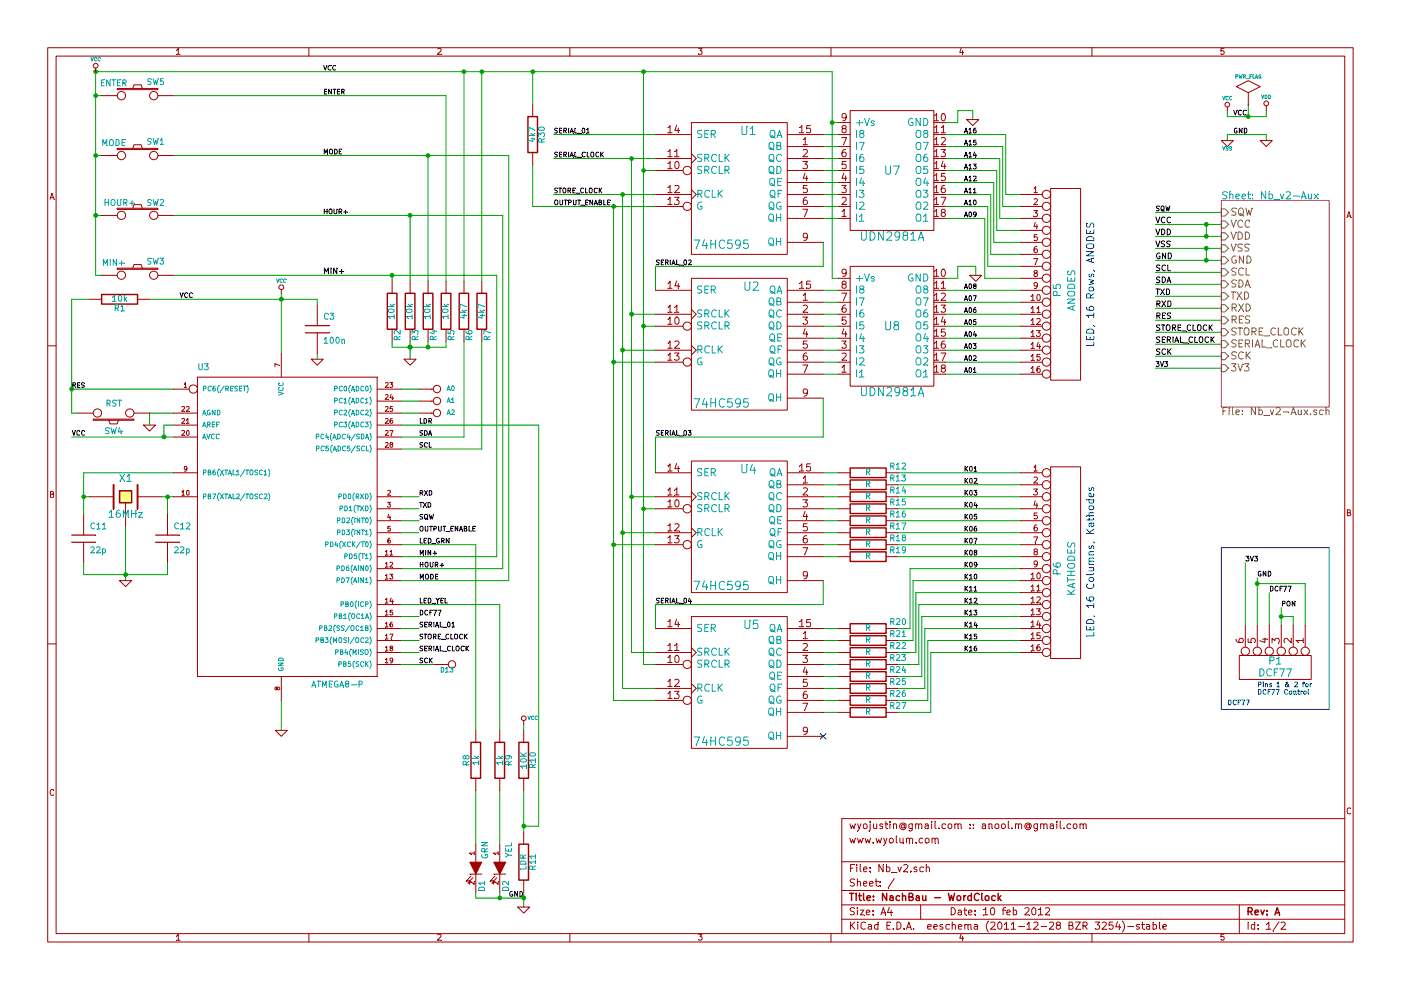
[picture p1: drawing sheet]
EESchema Schematic File Version 2  date 2/10/2012 1:45:45 PM
LIBS:Nb_v2
LIBS:power
LIBS:conn
LIBS:Nb_v2-cache
EELAYER 25  0
EELAYER END
$Descr A4 11700 8267
encoding utf-8
Sheet 1 2
Title "NachBau - WordClock"
Date "10 feb 2012"
Rev "A"
Comp ""
Comment1 "www.wyolum.com"
Comment2 "wyojustin@gmail.com :: anool.m@gmail.com"
Comment3 ""
Comment4 ""
$EndDescr
Wire Wire Line
	1450 1300 4250 1300
Wire Wire Line
	1450 1800 4200 1800
Wire Wire Line
	1450 2300 4150 2300
Connection ~ 800  1300
Wire Wire Line
	800  1300 850  1300
Wire Wire Line
	850  2300 800  2300
Wire Wire Line
	800  2300 800  600 
Wire Wire Line
	7500 5950 7775 5950
Wire Wire Line
	7775 5950 7775 5450
Wire Wire Line
	7775 5450 8525 5450
Wire Wire Line
	7500 5750 7725 5750
Wire Wire Line
	7725 5750 7725 5250
Wire Wire Line
	7725 5250 8525 5250
Wire Wire Line
	7500 5550 7675 5550
Wire Wire Line
	7675 5550 7675 5050
Wire Wire Line
	7675 5050 8525 5050
Wire Wire Line
	7900 1125 8400 1125
Wire Wire Line
	8400 1125 8400 1625
Wire Wire Line
	8400 1625 8525 1625
Wire Wire Line
	7900 1325 8350 1325
Wire Wire Line
	8350 1325 8350 1825
Wire Wire Line
	8350 1825 8525 1825
Wire Wire Line
	7900 1525 8300 1525
Wire Wire Line
	8300 1525 8300 2025
Wire Wire Line
	8300 2025 8525 2025
Wire Notes Line
	11100 4575 11100 5925
Wire Notes Line
	11100 4575 10200 4575
Wire Notes Line
	10200 4575 10200 5925
Connection ~ 10700 5150
Wire Wire Line
	10700 5150 10800 5150
Wire Wire Line
	10800 5150 10800 5225
Wire Wire Line
	10700 5225 10700 5075
Wire Wire Line
	4375 6600 4375 6950
Connection ~ 4175 7500
Wire Wire Line
	10600 5225 10600 4950
Wire Wire Line
	5475 1725 4450 1725
Wire Wire Line
	4450 1725 4450 1375
Wire Wire Line
	4025 600  4025 2350
Wire Wire Line
	4025 2850 4025 3750
Wire Wire Line
	4025 3750 3350 3750
Connection ~ 5275 4150
Wire Wire Line
	8525 2225 8250 2225
Wire Wire Line
	8250 2225 8250 1725
Wire Wire Line
	8250 1725 7900 1725
Wire Wire Line
	8525 4850 7625 4850
Wire Wire Line
	7625 4850 7625 5350
Wire Wire Line
	7625 5350 7500 5350
Wire Wire Line
	8150 2300 8150 2225
Connection ~ 10425 975 
Wire Wire Line
	10425 875  10425 975 
Wire Wire Line
	10575 925  10575 975 
Wire Wire Line
	10575 975  10250 975 
Wire Wire Line
	10250 975  10250 925 
Wire Wire Line
	10200 3075 9650 3075
Wire Wire Line
	7500 5250 7600 5250
Wire Wire Line
	7500 4550 8525 4550
Wire Wire Line
	7500 4350 8525 4350
Wire Wire Line
	7500 4150 8525 4150
Wire Wire Line
	7500 3950 8525 3950
Wire Wire Line
	6875 4050 7000 4050
Wire Wire Line
	6875 4250 7000 4250
Wire Wire Line
	6875 4450 7000 4450
Wire Wire Line
	6875 4650 7000 4650
Wire Wire Line
	6875 5350 7000 5350
Wire Wire Line
	6875 5550 7000 5550
Wire Wire Line
	6875 5750 7000 5750
Connection ~ 6950 1025
Wire Wire Line
	7000 1025 6950 1025
Wire Wire Line
	8150 2225 8000 2225
Wire Wire Line
	7900 2325 8000 2325
Wire Wire Line
	7900 2525 8525 2525
Wire Wire Line
	7900 2725 8525 2725
Wire Wire Line
	7900 2925 8525 2925
Wire Wire Line
	7900 3125 8525 3125
Wire Wire Line
	5475 2425 5475 2225
Wire Wire Line
	5475 2225 6875 2225
Wire Wire Line
	6875 2225 6875 2025
Wire Wire Line
	7000 3125 6875 3125
Wire Wire Line
	7000 2925 6875 2925
Wire Wire Line
	7000 2725 6875 2725
Wire Wire Line
	7000 2525 6875 2525
Wire Wire Line
	7000 1825 6875 1825
Wire Wire Line
	7000 1625 6875 1625
Wire Wire Line
	7000 1425 6875 1425
Wire Wire Line
	7000 1225 6875 1225
Connection ~ 5125 1725
Connection ~ 5275 1325
Wire Wire Line
	5475 1325 4625 1325
Wire Wire Line
	5475 3950 5475 3650
Wire Wire Line
	5475 3650 6875 3650
Wire Wire Line
	6875 3650 6875 3325
Connection ~ 5375 4250
Wire Wire Line
	5375 600  5375 5550
Wire Wire Line
	5375 5550 5475 5550
Connection ~ 5375 1425
Wire Wire Line
	5375 1425 5475 1425
Connection ~ 5125 4550
Wire Wire Line
	5125 4550 5475 4550
Wire Wire Line
	5125 1725 5125 5850
Wire Wire Line
	5125 5850 5475 5850
Connection ~ 5200 4450
Wire Wire Line
	5475 4450 5200 4450
Connection ~ 5200 2925
Wire Wire Line
	5200 2925 5475 2925
Wire Wire Line
	5475 5450 5275 5450
Wire Wire Line
	5275 5450 5275 1325
Wire Wire Line
	3350 3250 3500 3250
Wire Wire Line
	3350 4850 4250 4850
Wire Wire Line
	3350 5350 3500 5350
Wire Wire Line
	4175 6100 4175 5050
Wire Wire Line
	4175 5050 3350 5050
Wire Wire Line
	3350 4550 3975 4550
Wire Wire Line
	3350 4450 3500 4450
Wire Wire Line
	700  4700 700  4800
Wire Wire Line
	700  4800 1400 4800
Connection ~ 1400 4150
Wire Wire Line
	1400 4300 1400 4150
Wire Wire Line
	3975 4550 3975 6100
Wire Wire Line
	3725 2350 3725 800 
Connection ~ 800  800 
Wire Wire Line
	850  800  800  800 
Connection ~ 10075 2075
Connection ~ 10075 2175
Wire Wire Line
	10075 2175 10075 2075
Wire Wire Line
	9650 2975 10200 2975
Wire Wire Line
	9650 2775 10200 2775
Wire Wire Line
	9650 2575 10200 2575
Wire Wire Line
	9650 2375 10200 2375
Wire Wire Line
	9650 2175 10200 2175
Wire Wire Line
	9650 1975 10200 1975
Wire Wire Line
	3500 3450 3350 3450
Wire Wire Line
	3350 4650 4150 4650
Connection ~ 4375 6900
Wire Wire Line
	4375 6900 4500 6900
Wire Wire Line
	4500 6900 4500 3550
Wire Wire Line
	4375 7450 4375 7575
Wire Wire Line
	3350 4250 3500 4250
Wire Wire Line
	1050 4400 1050 4850
Wire Wire Line
	2650 2550 2650 2500
Connection ~ 3425 2900
Wire Wire Line
	3275 2850 3275 2900
Connection ~ 600  3250
Wire Wire Line
	650  3450 600  3450
Wire Wire Line
	600  3450 600  2500
Wire Wire Line
	3975 7450 3975 7500
Connection ~ 2350 2500
Wire Wire Line
	1450 3950 700  3950
Wire Wire Line
	1350 4150 1450 4150
Wire Wire Line
	1250 3550 1250 3450
Wire Wire Line
	1250 3450 1450 3450
Connection ~ 3425 2900
Wire Wire Line
	3575 2350 3575 1300
Wire Wire Line
	3425 2350 3425 1800
Wire Wire Line
	3575 2850 3575 2900
Wire Wire Line
	2350 5850 2350 6100
Wire Wire Line
	750  4150 700  4150
Wire Wire Line
	2350 2450 2350 2950
Wire Wire Line
	600  2500 750  2500
Wire Wire Line
	1450 3250 600  3250
Connection ~ 800  600 
Wire Wire Line
	3275 2350 3275 2300
Wire Wire Line
	3975 6600 3975 7050
Wire Wire Line
	2650 2950 2650 3000
Wire Wire Line
	1450 3650 600  3650
Wire Wire Line
	1450 3550 1370 3550
Wire Wire Line
	1370 3550 1370 3650
Connection ~ 1370 3650
Wire Wire Line
	3350 4150 3500 4150
Wire Wire Line
	4375 6100 4375 6050
Wire Wire Line
	2650 2500 1250 2500
Wire Wire Line
	3350 4750 4200 4750
Wire Wire Line
	9650 1875 10200 1875
Wire Wire Line
	9650 2075 10200 2075
Wire Wire Line
	9650 2275 10200 2275
Wire Wire Line
	9650 2475 10200 2475
Wire Wire Line
	9650 2675 10200 2675
Wire Wire Line
	9650 2875 10200 2875
Wire Wire Line
	10075 1875 10075 1975
Connection ~ 10075 1975
Connection ~ 10075 1875
Wire Wire Line
	4175 7450 4175 7500
Wire Wire Line
	3725 2850 3725 2900
Wire Wire Line
	3725 2900 3275 2900
Connection ~ 3575 2900
Wire Wire Line
	3725 800  1450 800 
Wire Wire Line
	3350 5450 3500 5450
Wire Wire Line
	700  3950 700  4300
Connection ~ 700  4150
Wire Wire Line
	1400 4800 1400 4700
Connection ~ 1050 4800
Wire Wire Line
	4500 3550 3350 3550
Wire Wire Line
	3350 4350 3500 4350
Wire Wire Line
	4150 4650 4150 2300
Wire Wire Line
	4200 4750 4200 1800
Wire Wire Line
	4175 6600 4175 7050
Wire Wire Line
	3350 5250 3500 5250
Wire Wire Line
	3350 5550 3625 5550
Wire Wire Line
	4250 4850 4250 1300
Connection ~ 4025 600 
Wire Wire Line
	3350 3350 3500 3350
Wire Wire Line
	5475 5750 5200 5750
Wire Wire Line
	5200 5750 5200 1625
Wire Wire Line
	5475 2625 5275 2625
Connection ~ 5275 2625
Wire Wire Line
	5275 4150 5475 4150
Wire Wire Line
	5125 3025 5475 3025
Connection ~ 5125 3025
Wire Wire Line
	5475 4250 5375 4250
Wire Wire Line
	5375 2725 5475 2725
Connection ~ 5375 2725
Wire Wire Line
	5475 1125 4625 1125
Wire Wire Line
	5475 1625 4625 1625
Connection ~ 5200 1625
Wire Wire Line
	6875 1125 7000 1125
Wire Wire Line
	6875 1325 7000 1325
Wire Wire Line
	6875 1525 7000 1525
Wire Wire Line
	6875 1725 7000 1725
Wire Wire Line
	6875 2425 7000 2425
Wire Wire Line
	6875 2625 7000 2625
Wire Wire Line
	6875 2825 7000 2825
Wire Wire Line
	6875 3025 7000 3025
Wire Wire Line
	6875 4850 6875 5050
Wire Wire Line
	6875 5050 5475 5050
Wire Wire Line
	5475 5050 5475 5250
Wire Wire Line
	8525 3025 7900 3025
Wire Wire Line
	8525 2825 7900 2825
Wire Wire Line
	8525 2625 7900 2625
Wire Wire Line
	8525 2425 7900 2425
Wire Wire Line
	7900 1025 8000 1025
Wire Wire Line
	8000 1025 8000 925 
Wire Wire Line
	8000 925  8125 925 
Wire Wire Line
	8125 925  8125 1000
Wire Wire Line
	7000 2325 6950 2325
Wire Wire Line
	6950 2325 6950 600 
Wire Wire Line
	6950 600  800  600 
Connection ~ 5375 600 
Wire Wire Line
	6875 5850 7000 5850
Wire Wire Line
	7000 5650 6875 5650
Wire Wire Line
	7000 5450 6875 5450
Wire Wire Line
	6875 5250 7000 5250
Wire Wire Line
	7000 4550 6875 4550
Wire Wire Line
	7000 4350 6875 4350
Wire Wire Line
	7000 4150 6875 4150
Wire Wire Line
	7000 3950 6875 3950
Wire Wire Line
	8525 4050 7500 4050
Wire Wire Line
	8525 4250 7500 4250
Wire Wire Line
	8525 4450 7500 4450
Wire Wire Line
	8525 4650 7500 4650
Wire Wire Line
	10200 1775 9650 1775
Wire Wire Line
	3350 5150 3500 5150
Wire Notes Line
	10200 5925 11100 5925
Wire Wire Line
	10575 1175 10575 1125
Wire Wire Line
	10575 1125 10250 1125
Wire Wire Line
	10250 1125 10250 1175
Wire Wire Line
	7600 5250 7600 4750
Wire Wire Line
	7600 4750 8525 4750
Wire Wire Line
	7500 5450 7650 5450
Wire Wire Line
	7650 5450 7650 4950
Wire Wire Line
	7650 4950 8525 4950
Wire Wire Line
	7900 1825 8225 1825
Wire Wire Line
	8225 1825 8225 2325
Wire Wire Line
	8225 2325 8525 2325
Wire Wire Line
	7900 1625 8275 1625
Wire Wire Line
	8275 1625 8275 2125
Wire Wire Line
	8275 2125 8525 2125
Wire Wire Line
	3875 2850 3875 3650
Wire Wire Line
	3875 3650 3350 3650
Wire Wire Line
	3875 2350 3875 600 
Connection ~ 3875 600 
Wire Wire Line
	4450 600  4450 875 
Connection ~ 4450 600 
Connection ~ 4375 7500
Wire Wire Line
	3975 7500 4375 7500
Wire Wire Line
	10500 5225 10500 4825
Wire Wire Line
	10400 5225 10400 4700
Wire Wire Line
	10500 4875 10900 4875
Wire Wire Line
	10900 4875 10900 5225
Connection ~ 10500 4875
Wire Wire Line
	8000 2325 8000 2225
Wire Wire Line
	8525 1925 8325 1925
Wire Wire Line
	8325 1925 8325 1425
Wire Wire Line
	8325 1425 7900 1425
Wire Wire Line
	8525 1725 8375 1725
Wire Wire Line
	8375 1725 8375 1225
Wire Wire Line
	8375 1225 7900 1225
Wire Wire Line
	7000 5950 6875 5950
Wire Wire Line
	8525 5150 7700 5150
Wire Wire Line
	7700 5150 7700 5650
Wire Wire Line
	7700 5650 7500 5650
Wire Wire Line
	8525 5350 7750 5350
Wire Wire Line
	7750 5350 7750 5850
Wire Wire Line
	7750 5850 7500 5850
Wire Wire Line
	3425 2850 3425 3000
Wire Wire Line
	800  1800 850  1800
Connection ~ 800  1800
Connection ~ 3275 2300
Connection ~ 3425 1800
Connection ~ 3575 1300
Text Label 2700 1800 0    39   ~ 0
HOUR+
Text Label 2700 800  0    40   ~ 0
ENTER
Text Label 8050 5450 0    40   ~ 0
K16
Text Label 8050 5350 0    40   ~ 0
K15
Text Label 8050 5250 0    40   ~ 0
K14
Text Label 8050 5150 0    40   ~ 0
K13
Text Label 8050 5050 0    40   ~ 0
K12
Text Label 8050 1125 0    40   ~ 0
A16
Text Label 8050 1225 0    40   ~ 0
A15
Text Label 8050 1325 0    40   ~ 0
A14
Text Label 8050 1425 0    40   ~ 0
A13
Text Label 8050 1525 0    40   ~ 0
A12
$Comp
L CONN_16 P6
U 1 1
P 8875 4700
F 0 "P6" V 8835 4650 60  0000 C CNN
F 1 "KATHODES" V 8955 4650 60  0000 C CNN
F 2 "pin_strip_8x2" V 9055 4650 60  0001 C CNN
	1    8875 4700
	1    0    0    -1  
$EndComp
$Comp
L R R27
U 1 1
P 7250 5950
F 0 "R27" V 7200 6200 50  0000 C CNN
F 1 "R" V 7250 5950 50  0000 C CNN
F 2 "rc03_vert" H 7250 5950 60  0001 C CNN
	1    7250 5950
	0    1    1    0   
$EndComp
$Comp
L CONN_16 P5
U 1 1
P 8875 2375
F 0 "P5" V 8835 2325 60  0000 C CNN
F 1 "ANODES" V 8955 2325 60  0000 C CNN
F 2 "pin_strip_8x2" V 9055 2325 60  0001 C CNN
	1    8875 2375
	1    0    0    -1  
$EndComp
$Comp
L CONN_6 P1
U 1 1
P 10650 5575
F 0 "P1" V 10600 5575 60  0000 C CNN
F 1 "DCF77" V 10700 5575 60  0000 C CNN
F 2 "pin_strip_6" V 10800 5575 60  0001 C CNN
	1    10650 5575
	0    1    1    0   
$EndComp
Text Notes 10500 5750 0    40   ~ 0
Pins 1 & 2 for \nDCF77 Control
Text Label 4250 7500 0    40   ~ 0
GND
Text Label 10700 5075 0    40   ~ 0
PON
$Comp
L R R30
U 1 1
P 4450 1125
F 0 "R30" V 4530 1125 50  0000 C CNN
F 1 "4k7" V 4450 1125 50  0000 C CNN
F 2 "rc03_vert" H 4450 1125 60  0001 C CNN
	1    4450 1125
	1    0    0    -1  
$EndComp
$Comp
L CRYSTAL X1
U 1 1
P 1050 4150
F 0 "X1" H 1050 4300 60  0000 C CNN
F 1 "16MHz" H 1050 4000 60  0000 C CNN
F 2 "XTAL_2" H 1050 4150 60  0001 C CNN
	1    1050 4150
	1    0    0    -1  
$EndComp
$Comp
L PWR_FLAG #FLG01
U 1 1
P 10425 875
F 0 "#FLG01" H 10425 1145 30  0001 C CNN
F 1 "PWR_FLAG" H 10425 1105 30  0000 C CNN
	1    10425 875 
	1    0    0    -1  
$EndComp
Text Label 10300 1125 0    40   ~ 0
GND
Text Label 10300 975  0    40   ~ 0
VCC
$Comp
L GND #PWR02
U 1 1
P 10575 1175
F 0 "#PWR02" H 10575 1175 30  0001 C CNN
F 1 "GND" H 10575 1105 30  0001 C CNN
	1    10575 1175
	1    0    0    -1  
$EndComp
$Comp
L VSS #PWR03
U 1 1
P 10250 1175
F 0 "#PWR03" H 10250 1175 30  0001 C CNN
F 1 "VSS" H 10250 1105 30  0000 C CNN
	1    10250 1175
	1    0    0    -1  
$EndComp
$Comp
L VDD #PWR04
U 1 1
P 10575 925
F 0 "#PWR04" H 10575 1025 30  0001 C CNN
F 1 "VDD" H 10575 1035 30  0000 C CNN
	1    10575 925 
	1    0    0    -1  
$EndComp
$Comp
L VCC #PWR05
U 1 1
P 10250 925
F 0 "#PWR05" H 10250 1025 30  0001 C CNN
F 1 "VCC" H 10250 1025 30  0000 C CNN
	1    10250 925 
	1    0    0    -1  
$EndComp
Text Notes 10250 5900 0    40   ~ 0
DCF77
Text Label 10600 4950 0    40   ~ 0
DCF77
Text Label 10500 4825 0    40   ~ 0
GND
Text Label 10400 4700 0    40   ~ 0
3V3
Text Label 9650 3075 0    40   ~ 0
3V3
Text Label 3500 5550 0    40   ~ 0
SCK
Text Label 9650 1775 0    40   ~ 0
SQW
$Comp
L R R26
U 1 1
P 7250 5850
F 0 "R26" V 7200 6100 50  0000 C CNN
F 1 "R" V 7250 5850 50  0000 C CNN
F 2 "rc03_vert" H 7250 5850 60  0001 C CNN
	1    7250 5850
	0    1    1    0   
$EndComp
$Comp
L R R25
U 1 1
P 7250 5750
F 0 "R25" V 7200 6000 50  0000 C CNN
F 1 "R" V 7250 5750 50  0000 C CNN
F 2 "rc03_vert" H 7250 5750 60  0001 C CNN
	1    7250 5750
	0    1    1    0   
$EndComp
$Comp
L R R24
U 1 1
P 7250 5650
F 0 "R24" V 7200 5900 50  0000 C CNN
F 1 "R" V 7250 5650 50  0000 C CNN
F 2 "rc03_vert" H 7250 5650 60  0001 C CNN
	1    7250 5650
	0    1    1    0   
$EndComp
$Comp
L R R23
U 1 1
P 7250 5550
F 0 "R23" V 7200 5800 50  0000 C CNN
F 1 "R" V 7250 5550 50  0000 C CNN
F 2 "rc03_vert" H 7250 5550 60  0001 C CNN
	1    7250 5550
	0    1    1    0   
$EndComp
$Comp
L R R22
U 1 1
P 7250 5450
F 0 "R22" V 7200 5700 50  0000 C CNN
F 1 "R" V 7250 5450 50  0000 C CNN
F 2 "rc03_vert" H 7250 5450 60  0001 C CNN
	1    7250 5450
	0    1    1    0   
$EndComp
$Comp
L R R21
U 1 1
P 7250 5350
F 0 "R21" V 7200 5600 50  0000 C CNN
F 1 "R" V 7250 5350 50  0000 C CNN
F 2 "rc03_vert" H 7250 5350 60  0001 C CNN
	1    7250 5350
	0    1    1    0   
$EndComp
$Comp
L R R20
U 1 1
P 7250 5250
F 0 "R20" V 7200 5500 50  0000 C CNN
F 1 "R" V 7250 5250 50  0000 C CNN
F 2 "rc03_vert" H 7250 5250 60  0001 C CNN
	1    7250 5250
	0    1    1    0   
$EndComp
$Comp
L R R19
U 1 1
P 7250 4650
F 0 "R19" V 7200 4900 50  0000 C CNN
F 1 "R" V 7250 4650 50  0000 C CNN
F 2 "rc03_vert" H 7250 4650 60  0001 C CNN
	1    7250 4650
	0    1    1    0   
$EndComp
$Comp
L R R18
U 1 1
P 7250 4550
F 0 "R18" V 7200 4800 50  0000 C CNN
F 1 "R" V 7250 4550 50  0000 C CNN
F 2 "rc03_vert" H 7250 4550 60  0001 C CNN
	1    7250 4550
	0    1    1    0   
$EndComp
$Comp
L R R17
U 1 1
P 7250 4450
F 0 "R17" V 7200 4700 50  0000 C CNN
F 1 "R" V 7250 4450 50  0000 C CNN
F 2 "rc03_vert" H 7250 4450 60  0001 C CNN
	1    7250 4450
	0    1    1    0   
$EndComp
$Comp
L R R16
U 1 1
P 7250 4350
F 0 "R16" V 7200 4600 50  0000 C CNN
F 1 "R" V 7250 4350 50  0000 C CNN
F 2 "rc03_vert" H 7250 4350 60  0001 C CNN
	1    7250 4350
	0    1    1    0   
$EndComp
$Comp
L R R15
U 1 1
P 7250 4250
F 0 "R15" V 7200 4500 50  0000 C CNN
F 1 "R" V 7250 4250 50  0000 C CNN
F 2 "rc03_vert" H 7250 4250 60  0001 C CNN
	1    7250 4250
	0    1    1    0   
$EndComp
$Comp
L R R14
U 1 1
P 7250 4150
F 0 "R14" V 7200 4400 50  0000 C CNN
F 1 "R" V 7250 4150 50  0000 C CNN
F 2 "rc03_vert" H 7250 4150 60  0001 C CNN
	1    7250 4150
	0    1    1    0   
$EndComp
$Comp
L R R13
U 1 1
P 7250 4050
F 0 "R13" V 7200 4300 50  0000 C CNN
F 1 "R" V 7250 4050 50  0000 C CNN
F 2 "rc03_vert" H 7250 4050 60  0001 C CNN
	1    7250 4050
	0    1    1    0   
$EndComp
$Comp
L R R12
U 1 1
P 7250 3950
F 0 "R12" V 7200 4200 50  0000 C CNN
F 1 "R" V 7250 3950 50  0000 C CNN
F 2 "rc03_vert" H 7250 3950 60  0001 C CNN
	1    7250 3950
	0    1    1    0   
$EndComp
$Comp
L GND #PWR06
U 1 1
P 8150 2300
F 0 "#PWR06" H 8150 2300 30  0001 C CNN
F 1 "GND" H 8150 2230 30  0001 C CNN
	1    8150 2300
	1    0    0    -1  
$EndComp
$Comp
L GND #PWR07
U 1 1
P 8125 1000
F 0 "#PWR07" H 8125 1000 30  0001 C CNN
F 1 "GND" H 8125 930 30  0001 C CNN
	1    8125 1000
	1    0    0    -1  
$EndComp
Text Label 8050 1625 0    40   ~ 0
A11
Text Label 8050 1825 0    40   ~ 0
A09
Text Label 8050 2425 0    40   ~ 0
A08
Text Label 8050 3125 0    40   ~ 0
A01
Text Label 4625 1725 0    40   ~ 0
OUTPUT_ENABLE
Text Label 4625 1625 0    40   ~ 0
STORE_CLOCK
Text Label 4625 1325 0    40   ~ 0
SERIAL_CLOCK
NoConn ~ 6875 6150
Text Label 5475 5050 0    40   ~ 0
SERIAL_04
Text Label 5475 3650 0    40   ~ 0
SERIAL_03
Text Label 5475 2225 0    40   ~ 0
SERIAL_02
Text Label 4625 1125 0    40   ~ 0
SERIAL_01
Text Label 8050 1725 0    40   ~ 0
A10
$Comp
L CONN_1 D13
U 1 1
P 3775 5550
F 0 "D13" H 3675 5500 40  0000 L CNN
F 1 "CONN_1" H 3775 5605 30  0001 C CNN
F 2 "Pad01" H 3775 5550 60  0001 C CNN
	1    3775 5550
	1    0    0    -1  
$EndComp
$Comp
L CONN_1 A0
U 1 1
P 3650 3250
F 0 "A0" H 3730 3250 40  0000 L CNN
F 1 "CONN_1" H 3650 3305 30  0001 C CNN
F 2 "Pad01" H 3650 3250 60  0001 C CNN
	1    3650 3250
	1    0    0    -1  
$EndComp
$Comp
L CONN_1 A1
U 1 1
P 3650 3350
F 0 "A1" H 3730 3350 40  0000 L CNN
F 1 "CONN_1" H 3650 3405 30  0001 C CNN
F 2 "Pad01" H 3650 3350 60  0001 C CNN
	1    3650 3350
	1    0    0    -1  
$EndComp
Text Label 3500 5450 0    40   ~ 0
SERIAL_CLOCK
Text Label 3500 5350 0    40   ~ 0
STORE_CLOCK
Text Label 3500 5250 0    40   ~ 0
SERIAL_01
Text Label 3500 5150 0    40   ~ 0
DCF77
Text Label 3500 4550 0    40   ~ 0
LED_GRN
Text Label 3500 4850 0    40   ~ 0
MODE
Text Label 3500 4750 0    40   ~ 0
HOUR+
Text Label 3500 4650 0    40   ~ 0
MIN+
$Comp
L LED D2
U 1 1
P 4175 7250
F 0 "D2" H 4325 7300 50  0000 C CNN
F 1 "YEL" H 4025 7325 50  0000 C CNN
F 2 "led_5mm_yellow" H 4175 7250 60  0001 C CNN
	1    4175 7250
	0    1    1    0   
$EndComp
Text Label 3500 4350 0    40   ~ 0
SQW
$Comp
L UDN2981A U8
U 1 1
P 7450 2725
F 0 "U8" H 7450 2725 70  0000 C CNN
F 1 "UDN2981A" H 7450 3275 70  0000 C CNN
F 2 "dil_18-300_socket" H 7450 2725 60  0001 C CNN
	1    7450 2725
	1    0    0    1   
$EndComp
$Comp
L UDN2981A U7
U 1 1
P 7450 1425
F 0 "U7" H 7450 1425 70  0000 C CNN
F 1 "UDN2981A" H 7450 1975 70  0000 C CNN
F 2 "dil_18-300_socket" H 7450 1425 60  0001 C CNN
	1    7450 1425
	1    0    0    1   
$EndComp
$Comp
L 74HC595 U1
U 1 1
P 6175 1575
F 0 "U1" H 6250 2050 70  0000 C CNN
F 1 "74HC595" H 6025 1100 70  0000 C CNN
F 2 "dil_16-300_socket" H 6175 1575 60  0001 C CNN
	1    6175 1575
	1    0    0    -1  
$EndComp
$Comp
L 74HC595 U2
U 1 1
P 6175 2875
F 0 "U2" H 6275 3350 70  0000 C CNN
F 1 "74HC595" H 6025 2375 70  0000 C CNN
F 2 "dil_16-300_socket" H 6175 2875 60  0001 C CNN
	1    6175 2875
	1    0    0    -1  
$EndComp
$Comp
L 74HC595 U4
U 1 1
P 6175 4400
F 0 "U4" H 6250 4875 70  0000 C CNN
F 1 "74HC595" H 6025 3900 70  0000 C CNN
F 2 "dil_16-300_socket" H 6175 4400 60  0001 C CNN
	1    6175 4400
	1    0    0    -1  
$EndComp
$Comp
L 74HC595 U5
U 1 1
P 6175 5700
F 0 "U5" H 6275 6175 70  0000 C CNN
F 1 "74HC595" H 6025 5200 70  0000 C CNN
F 2 "dil_16-300_socket" H 6175 5700 60  0001 C CNN
	1    6175 5700
	1    0    0    -1  
$EndComp
$Comp
L C C12
U 1 1
P 1400 4500
F 0 "C12" H 1450 4600 50  0000 L CNN
F 1 "22p" H 1450 4400 50  0000 L CNN
F 2 "cnp_3mm_disc" H 1400 4500 60  0001 C CNN
	1    1400 4500
	1    0    0    -1  
$EndComp
$Comp
L C C11
U 1 1
P 700 4500
F 0 "C11" H 750 4600 50  0000 L CNN
F 1 "22p" H 750 4400 50  0000 L CNN
F 2 "cnp_3mm_disc" H 700 4500 60  0001 C CNN
	1    700  4500
	1    0    0    -1  
$EndComp
$Comp
L R R11
U 1 1
P 4375 7200
F 0 "R11" V 4455 7200 50  0000 C CNN
F 1 "LDR" V 4375 7200 50  0000 C CNN
F 2 "pin_strip_2" H 4375 7200 60  0001 C CNN
	1    4375 7200
	1    0    0    -1  
$EndComp
Text Label 3500 5050 0    40   ~ 0
LED_YEL
$Comp
L R R5
U 1 1
P 3725 2600
F 0 "R5" V 3775 2400 50  0000 C CNN
F 1 "10k" V 3725 2600 50  0000 C CNN
F 2 "rc03_vert" H 3725 2600 60  0001 C CNN
	1    3725 2600
	1    0    0    -1  
$EndComp
$Comp
L SW_PUSH SW5
U 1 1
P 1150 800
F 0 "SW5" H 1300 910 50  0000 C CNN
F 1 "ENTER" H 950 900 50  0000 C CNN
F 2 "SW_PB_V_H" H 1150 800 60  0001 C CNN
F 3 "http://industrial.panasonic.com/www-data/pdf/ATK0000/ATK0000CE32.pdf" H 1150 800 60  0001 C CNN
F 4 "P10884S-ND" H 1150 800 60  0001 C CNN "DigiKey"
	1    1150 800 
	1    0    0    -1  
$EndComp
Text Label 3500 3550 0    40   ~ 0
LDR
Text Label 3500 4450 0    40   ~ 0
OUTPUT_ENABLE
$Comp
L CONN_1 A2
U 1 1
P 3650 3450
F 0 "A2" H 3730 3450 40  0000 L CNN
F 1 "CONN_1" H 3650 3505 30  0001 C CNN
F 2 "Pad01" H 3650 3450 60  0001 C CNN
	1    3650 3450
	1    0    0    -1  
$EndComp
$Comp
L GND #PWR08
U 1 1
P 4375 7575
F 0 "#PWR08" H 4375 7575 30  0001 C CNN
F 1 "GND" H 4375 7505 30  0001 C CNN
	1    4375 7575
	1    0    0    -1  
$EndComp
$Comp
L VCC #PWR09
U 1 1
P 4375 6050
F 0 "#PWR09" H 4375 6150 30  0001 C CNN
F 1 "VCC" H 4450 6100 30  0000 C CNN
	1    4375 6050
	1    0    0    -1  
$EndComp
$Comp
L R R10
U 1 1
P 4375 6350
F 0 "R10" V 4300 6350 50  0000 C CNN
F 1 "10K" V 4375 6350 50  0000 C CNN
F 2 "rc03_vert" H 4375 6350 60  0001 C CNN
	1    4375 6350
	-1   0    0    1   
$EndComp
$Comp
L R R9
U 1 1
P 4175 6350
F 0 "R9" V 4100 6350 50  0000 C CNN
F 1 "1k" V 4175 6350 50  0000 C CNN
F 2 "rc03_vert" H 4175 6350 60  0001 C CNN
	1    4175 6350
	-1   0    0    1   
$EndComp
Text Label 600  3650 0    40   ~ 0
VCC
Text Label 1500 2500 0    40   ~ 0
VCC
Text Label 8050 2525 0    40   ~ 0
A07
Text Label 8050 2625 0    40   ~ 0
A06
Text Label 8050 2725 0    40   ~ 0
A05
Text Label 8050 2825 0    40   ~ 0
A04
Text Label 8050 2925 0    40   ~ 0
A03
Text Label 8050 3025 0    40   ~ 0
A02
Text Label 8050 4950 0    40   ~ 0
K11
Text Label 8050 4850 0    40   ~ 0
K10
Text Label 8050 4750 0    40   ~ 0
K09
Text Label 8050 4650 0    40   ~ 0
K08
Text Label 8050 4550 0    40   ~ 0
K07
Text Label 8050 4450 0    40   ~ 0
K06
Text Label 8050 4350 0    40   ~ 0
K05
Text Label 8050 4250 0    40   ~ 0
K04
Text Label 8050 4150 0    40   ~ 0
K03
Text Label 8050 4050 0    40   ~ 0
K02
Text Label 8050 3950 0    40   ~ 0
K01
$Comp
L GND #PWR010
U 1 1
P 2650 3000
F 0 "#PWR010" H 2650 3000 30  0001 C CNN
F 1 "GND" H 2650 2930 30  0001 C CNN
	1    2650 3000
	1    0    0    -1  
$EndComp
$Comp
L C C3
U 1 1
P 2650 2750
F 0 "C3" H 2700 2850 50  0000 L CNN
F 1 "100n" H 2700 2650 50  0000 L CNN
F 2 "C2" H 2650 2750 60  0001 C CNN
	1    2650 2750
	1    0    0    -1  
$EndComp
Text Label 9650 2675 0    47   ~ 0
RES
Text Label 9650 2475 0    47   ~ 0
TXD
Text Label 9650 2575 0    47   ~ 0
RXD
Text Label 9650 2775 0    47   ~ 0
STORE_CLOCK
Text Label 9650 2875 0    47   ~ 0
SERIAL_CLOCK
Text Label 9650 1975 0    47   ~ 0
VDD
Text Label 9650 1875 0    47   ~ 0
VCC
Text Notes 9150 5325 1    60   ~ 0
LED, 16 Columns, Kathodes
Text Notes 9150 2900 1    60   ~ 0
LED, 16 Rows, ANODES
Text Label 600  3250 0    39   ~ 0
RES
Text Label 2700 2300 0    47   ~ 0
MIN+
$Comp
L R R2
U 1 1
P 3275 2600
F 0 "R2" V 3325 2400 50  0000 C CNN
F 1 "10k" V 3275 2600 50  0000 C CNN
F 2 "rc03_vert" H 3275 2600 60  0001 C CNN
	1    3275 2600
	1    0    0    -1  
$EndComp
$Comp
L SW_PUSH SW3
U 1 1
P 1150 2300
F 0 "SW3" H 1300 2410 50  0000 C CNN
F 1 "MIN+" H 950 2400 50  0000 C CNN
F 2 "SW_PB_V_H" H 1150 2300 60  0001 C CNN
F 3 "http://industrial.panasonic.com/www-data/pdf/ATK0000/ATK0000CE32.pdf" H 1150 2300 60  0001 C CNN
F 4 "P10884S-ND" H 1150 2300 60  0001 C CNN "DigiKey"
	1    1150 2300
	1    0    0    -1  
$EndComp
$Comp
L SW_PUSH SW4
U 1 1
P 950 3450
F 0 "SW4" H 950 3600 50  0000 C CNN
F 1 "RST" H 950 3370 50  0000 C CNN
F 2 "SW_PB_V_H" H 950 3450 60  0001 C CNN
F 3 "http://industrial.panasonic.com/www-data/pdf/ATK0000/ATK0000CE32.pdf" H 950 3450 60  0001 C CNN
F 4 "P10884S-ND" H 950 3450 60  0001 C CNN "DigiKey"
	1    950  3450
	-1   0    0    1   
$EndComp
$Comp
L SW_PUSH SW2
U 1 1
P 1150 1800
F 0 "SW2" H 1300 1900 50  0000 C CNN
F 1 "HOUR+" H 1000 1900 50  0000 C CNN
F 2 "SW_PB_V_H" H 1150 1800 60  0001 C CNN
F 3 "http://industrial.panasonic.com/www-data/pdf/ATK0000/ATK0000CE32.pdf" H 1150 1800 60  0001 C CNN
F 4 "P10884S-ND" H 1150 1800 60  0001 C CNN "DigiKey"
	1    1150 1800
	1    0    0    -1  
$EndComp
$Comp
L SW_PUSH SW1
U 1 1
P 1150 1300
F 0 "SW1" H 1300 1410 50  0000 C CNN
F 1 "MODE" H 950 1400 50  0000 C CNN
F 2 "SW_PB_V_H" H 1150 1300 60  0001 C CNN
F 3 "http://industrial.panasonic.com/www-data/pdf/ATK0000/ATK0000CE32.pdf" H 1150 1300 60  0001 C CNN
F 4 "P10884S-ND" H 1150 1300 60  0001 C CNN "DigiKey"
	1    1150 1300
	1    0    0    -1  
$EndComp
Text Label 2700 600  0    39   ~ 0
VCC
$Comp
L R R6
U 1 1
P 3875 2600
F 0 "R6" V 3925 2400 50  0000 C CNN
F 1 "4k7" V 3875 2600 50  0000 C CNN
F 2 "rc03_vert" H 3875 2600 60  0001 C CNN
	1    3875 2600
	1    0    0    -1  
$EndComp
$Comp
L R R7
U 1 1
P 4025 2600
F 0 "R7" V 4075 2400 50  0000 C CNN
F 1 "4k7" V 4025 2600 50  0000 C CNN
F 2 "rc03_vert" H 4025 2600 60  0001 C CNN
	1    4025 2600
	1    0    0    -1  
$EndComp
Text Label 9650 2375 0    47   ~ 0
SDA
Text Label 9650 2275 0    47   ~ 0
SCL
Text Label 3500 3650 0    39   ~ 0
SDA
Text Label 3500 3750 0    39   ~ 0
SCL
Text Label 9650 2075 0    47   ~ 0
VSS
Text Label 9650 2175 0    47   ~ 0
GND
Text Label 9650 2975 0    47   ~ 0
SCK
Text Label 3500 4250 0    39   ~ 0
TXD
Text Label 3500 4150 0    39   ~ 0
RXD
$Sheet
S 10200 1675 900  1725
U 4B3F1092
F0 "Nb_v2-Aux" 60
F1 "Nb_v2-Aux.sch" 60
F2 "GND" I L 10200 2175 60 
F3 "VSS" I L 10200 2075 60 
F4 "SCL" I L 10200 2275 60 
F5 "SDA" I L 10200 2375 60 
F6 "RXD" I L 10200 2575 60 
F7 "TXD" I L 10200 2475 60 
F8 "RES" I L 10200 2675 60 
F9 "VDD" I L 10200 1975 60 
F10 "VCC" I L 10200 1875 60 
F11 "SQW" I L 10200 1775 60 
F12 "SERIAL_CLOCK" I L 10200 2875 60 
F13 "SCK" I L 10200 2975 60 
F14 "STORE_CLOCK" I L 10200 2775 60 
F15 "3V3" I L 10200 3075 60 
$EndSheet
Text Label 2700 1300 0    39   ~ 0
MODE
$Comp
L GND #PWR011
U 1 1
P 2350 6100
F 0 "#PWR011" H 2350 6100 30  0001 C CNN
F 1 "GND" H 2350 6030 30  0001 C CNN
	1    2350 6100
	1    0    0    -1  
$EndComp
$Comp
L VCC #PWR012
U 1 1
P 2350 2450
F 0 "#PWR012" H 2350 2550 30  0001 C CNN
F 1 "VCC" H 2350 2550 30  0000 C CNN
	1    2350 2450
	1    0    0    -1  
$EndComp
$Comp
L GND #PWR013
U 1 1
P 1250 3550
F 0 "#PWR013" H 1250 3550 30  0001 C CNN
F 1 "GND" H 1250 3480 30  0001 C CNN
	1    1250 3550
	1    0    0    -1  
$EndComp
$Comp
L GND #PWR014
U 1 1
P 1050 4850
F 0 "#PWR014" H 1050 4850 30  0001 C CNN
F 1 "GND" H 1050 4780 30  0001 C CNN
	1    1050 4850
	1    0    0    -1  
$EndComp
$Comp
L VCC #PWR015
U 1 1
P 800 600
F 0 "#PWR015" H 800 700 30  0001 C CNN
F 1 "VCC" H 800 700 30  0000 C CNN
	1    800  600 
	1    0    0    -1  
$EndComp
$Comp
L GND #PWR016
U 1 1
P 3425 3000
F 0 "#PWR016" H 3425 3000 30  0001 C CNN
F 1 "GND" H 3425 2930 30  0001 C CNN
	1    3425 3000
	1    0    0    -1  
$EndComp
$Comp
L R R4
U 1 1
P 3575 2600
F 0 "R4" V 3625 2400 50  0000 C CNN
F 1 "10k" V 3575 2600 50  0000 C CNN
F 2 "rc03_vert" H 3575 2600 60  0001 C CNN
	1    3575 2600
	1    0    0    -1  
$EndComp
$Comp
L R R3
U 1 1
P 3425 2600
F 0 "R3" V 3475 2400 50  0000 C CNN
F 1 "10k" V 3425 2600 50  0000 C CNN
F 2 "rc03_vert" H 3425 2600 60  0001 C CNN
	1    3425 2600
	1    0    0    -1  
$EndComp
$Comp
L LED D1
U 1 1
P 3975 7250
F 0 "D1" H 4125 7300 50  0000 C CNN
F 1 "GRN" H 3825 7325 50  0000 C CNN
F 2 "led_5mm_green" H 3975 7250 60  0001 C CNN
	1    3975 7250
	0    1    1    0   
$EndComp
$Comp
L R R8
U 1 1
P 3975 6350
F 0 "R8" V 4055 6350 50  0000 C CNN
F 1 "1k" V 3975 6350 50  0000 C CNN
F 2 "rc03_vert" H 3975 6350 60  0001 C CNN
	1    3975 6350
	-1   0    0    1   
$EndComp
$Comp
L R R1
U 1 1
P 1000 2500
F 0 "R1" V 1080 2500 50  0000 C CNN
F 1 "10k" V 1000 2500 50  0000 C CNN
F 2 "rc03_vert" H 1000 2500 60  0001 C CNN
	1    1000 2500
	0    1    1    0   
$EndComp
$Comp
L ATMEGA8-P U3
U 1 1
P 2350 4350
F 0 "U3" H 1650 5600 50  0000 L BNN
F 1 "ATMEGA8-P" H 2600 2950 50  0000 L BNN
F 2 "dil_28-300_socket" H 2850 2875 50  0001 C CNN
	1    2350 4350
	1    0    0    -1  
$EndComp
$EndSCHEMATC
